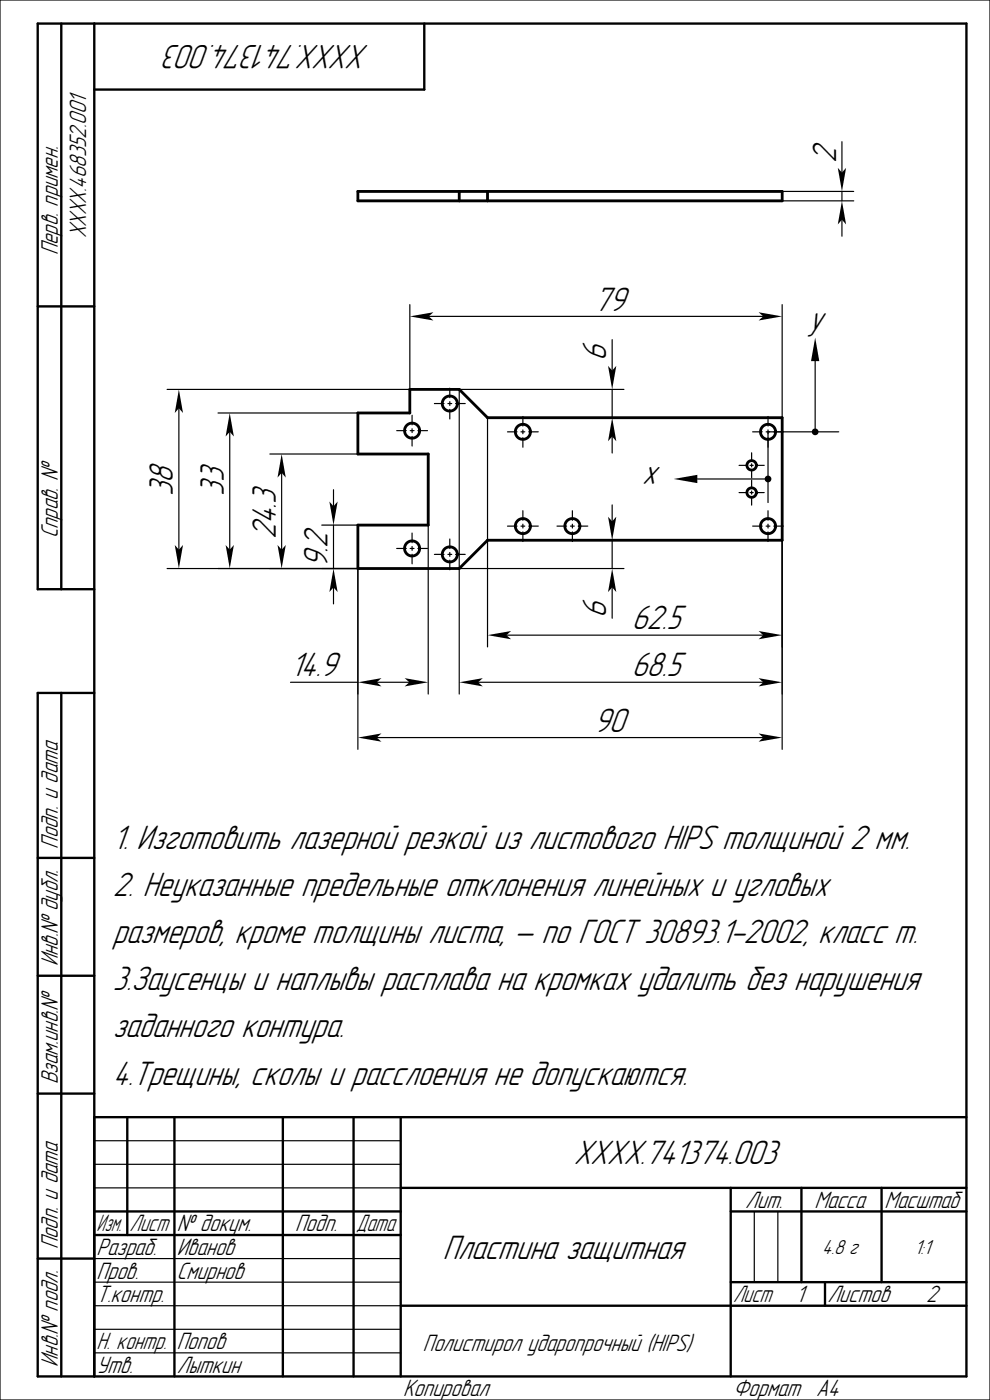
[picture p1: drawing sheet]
<svg xmlns="http://www.w3.org/2000/svg" width="210mm" height="297mm" viewBox="0 0 210 297" stroke-linecap="round" stroke-linejoin="round" font-family="sans-serif">
<g fill="none" stroke="#000002" stroke-width=".25">
<path d="M0 0h210v297h-210zM178.6 30.1v6.5M20 252h65M20 242h65M20 247h65M160 257v15M165 257v15M20 277h65M20 267h65M20 272h65M155 277h50M20 282h65"/>
<path d="M20 287h65"/>
</g>
<g fill="none" stroke="#000002" stroke-width=".5">
<path d="M13 5v120M20 5v287M90 5v14h-70M8 65h12M20 125h-12v-120h197v287h-197v-145h12M13 147v145M8 182h12M8 207h12M8 232h12M20 237h185M27 237v25M37 237v55"/>
<path d="M60 237v55M75 237v55M85 237v55M20 257h65M85 252h120M155 257h50M155 252v40M170 252v20M187 252v20M8 267h12M20 262h65M85 277h120"/>
<path d="M155 272h50M175 272v5"/>
</g>
<path d="M75.9 40.6h90v2h-90zM97.4 40.6v2M103.4 40.6v2" fill="none" stroke="#000002" stroke-width=".6"/>
<path d="M177.7 35.6l.9 1 .9-1-.9 5z" fill-rule="evenodd" fill="#000002"/>
<path d="M178.6 46.6v3.5" fill="none" stroke="#000002" stroke-width=".25"/>
<path d="M178.6 42.6l.9 5-.9-1-.9 1z" fill-rule="evenodd" fill="#000002"/>
<g fill="none" stroke="#000002" stroke-width=".25">
<path d="M165.9 40.6h15.2M165.9 42.6h15.2M178.6 40.6v2M37.9 86.6v30M84.1 91.4h2.1M87 91.4h.8M87.4 88.1v2M87.4 91v.8M87.4 92.6v2M88.6 91.4h2.1M92.1 85.6h2.1M95 85.6h.8"/>
<path d="M95.4 82.3v2.1M95.4 85.2v.8M95.4 86.8v2.1M96.6 85.6h2.1M107.6 91.6h2.1M110.5 91.6h.8M110.9 88.3v2.1M110.9 91.2v.8M110.9 92.8v2.1M112.1 91.6h2.1M156.8 98.7h1.6M159.1 98.7h.7"/>
<path d="M159.4 96.1v1.6M159.4 98.4v.7M159.4 99.7v1.7M159.6 91.6h2.1M160.4 98.7h1.7M162.5 91.6h.8M162.9 88.3v2.1M162.9 91.2v.8M162.9 92.8v2.1M164.1 91.6h2.1M84.1 116.4h2.1M87 116.4h.8"/>
<path d="M87.4 113.1v2M87.4 115.9v.9M87.4 117.6v2M88.6 116.4h2.1M92.1 117.6h2.1M95 117.6h.8M95.4 114.3v2.1M95.4 117.2v.8M95.4 118.8v2.1M96.6 117.6h2.1M107.6 111.6h2.1M110.5 111.6h.8"/>
<path d="M110.9 108.3v2.1M110.9 111.2v.8M110.9 112.8v2.1M112.1 111.6h2.1M118.1 111.6h2.1M121 111.6h.8M121.4 108.3v2.1M121.4 111.2v.8M121.4 112.8v2.1M122.6 111.6h2.1M156.8 104.5h1.6M159.1 104.5h.7"/>
<path d="M159.4 101.8v1.7M159.4 104.2v.6M159.4 105.5v1.7M159.6 111.6h2.1M160.4 104.5h1.7M162.5 111.6h.8M162.9 108.3v2.1M162.9 111.2v.8M162.9 112.8v2.1M164.1 111.6h2.1"/>
</g>
<g fill="none" stroke="#000002" stroke-width=".6">
<path d="M75.9 87.6h11v-5h10.5l6 6h62.5v26h-62.5l-6 6h-21.5v-9.2h14.9v-15.1h-14.9z"/>
<circle cx="87.4" cy="91.4" r="1.6"/>
<circle cx="95.4" cy="85.6" r="1.6"/>
<circle cx="110.9" cy="91.6" r="1.6"/>
<circle cx="159.4" cy="98.7" r="1"/>
<circle cx="162.9" cy="91.6" r="1.6"/>
<circle cx="87.4" cy="116.4" r="1.6"/>
<circle cx="95.4" cy="117.6" r="1.6"/>
<circle cx="110.9" cy="111.6" r="1.6"/>
<circle cx="121.4" cy="111.6" r="1.6"/>
<circle cx="159.4" cy="104.5" r="1"/>
<circle cx="162.9" cy="111.6" r="1.6"/>
</g>
<g fill="#000002">
<path d="M37.1 115.6l.8 1 .9-1-.9 5z" fill-rule="evenodd"/>
<path d="M37.9 82.6l.9 5-.9-1-.8 1z" fill-rule="evenodd"/>
</g>
<path d="M35.4 82.6h51.5M48.7 91.6v25M35.4 120.6h40.5" fill="none" stroke="#000002" stroke-width=".25"/>
<g fill="#000002">
<path d="M47.9 115.6l.8 1 .9-1-.9 5z" fill-rule="evenodd"/>
<path d="M48.7 87.6l.9 5-.9-1-.8 1z" fill-rule="evenodd"/>
</g>
<path d="M46.2 87.6h29.7M59.7 100.3v16.3M46.2 120.6h29.7" fill="none" stroke="#000002" stroke-width=".25"/>
<g fill="#000002">
<path d="M58.9 115.6l.8 1 .9-1-.9 5z" fill-rule="evenodd"/>
<path d="M59.7 96.3l.9 5-.9-1-.8 1z" fill-rule="evenodd"/>
</g>
<path d="M57.2 96.3h18.7M57.2 120.6h18.7M70.7 124.6v3.5" fill="none" stroke="#000002" stroke-width=".25"/>
<path d="M70.7 120.6l.9 5-.9-1-.8 1z" fill-rule="evenodd" fill="#000002"/>
<path d="M70.7 103.9v3.5" fill="none" stroke="#000002" stroke-width=".25"/>
<path d="M69.9 106.4l.8 1 .9-1-.9 5z" fill-rule="evenodd" fill="#000002"/>
<path d="M68.2 111.4h7.7M70.7 111.4v9.2M68.2 120.6h7.7M79.9 156.5h82" fill="none" stroke="#000002" stroke-width=".25"/>
<g fill="#000002">
<path d="M75.9 156.5l5-.9-1 .9 1 .8z" fill-rule="evenodd"/>
<path d="M160.9 155.6l5 .9-5 .8 1-.8z" fill-rule="evenodd"/>
</g>
<path d="M90.9 67.1h71M165.9 114.6v44.4M75.9 120.6v38.4" fill="none" stroke="#000002" stroke-width=".25"/>
<g fill="#000002">
<path d="M160.9 66.2l5 .9-5 .9 1-.9z" fill-rule="evenodd"/>
<path d="M86.9 67.1l5-.9-1 .9 1 .9z" fill-rule="evenodd"/>
</g>
<path d="M86.9 64.6v18M165.9 64.6v24M129.9 124.6v6.6" fill="none" stroke="#000002" stroke-width=".25"/>
<path d="M129.9 120.6l.8 5-.8-1-.9 1z" fill-rule="evenodd" fill="#000002"/>
<path d="M129.9 107.1v3.5" fill="none" stroke="#000002" stroke-width=".25"/>
<path d="M129 109.6l.9 1 .8-1-.8 5z" fill-rule="evenodd" fill="#000002"/>
<path d="M129.9 72.1v6.5M129.9 114.6v6M97.4 120.6h35" fill="none" stroke="#000002" stroke-width=".25"/>
<path d="M129 77.6l.9 1 .8-1-.8 5z" fill-rule="evenodd" fill="#000002"/>
<path d="M129.9 92.6v3.5" fill="none" stroke="#000002" stroke-width=".25"/>
<path d="M129.9 88.6l.8 5-.8-1-.9 1z" fill-rule="evenodd" fill="#000002"/>
<path d="M97.4 82.6h35M129.9 82.6v6M107.4 134.7h54.5" fill="none" stroke="#000002" stroke-width=".25"/>
<g fill="#000002">
<path d="M160.9 133.9l5 .8-5 .9 1-.9z" fill-rule="evenodd"/>
<path d="M103.4 134.7l5-.8-1 .8 1 .9z" fill-rule="evenodd"/>
</g>
<path d="M103.4 88.6v48.6M165.9 88.6v48.6M101.4 144.7h60.5" fill="none" stroke="#000002" stroke-width=".25"/>
<g fill="#000002">
<path d="M160.9 143.9l5 .8-5 .9 1-.9z" fill-rule="evenodd"/>
<path d="M97.4 144.7l5-.8-1 .8 1 .9z" fill-rule="evenodd"/>
</g>
<path d="M97.4 82.6v64.6M165.9 88.6v58.6M61.6 144.7h14.3M79.9 144.7h6.9" fill="none" stroke="#000002" stroke-width=".25"/>
<g fill="#000002">
<path d="M85.8 143.9l5 .8-5 .9 1-.9z" fill-rule="evenodd"/>
<path d="M75.9 144.7l5-.8-1 .8 1 .9z" fill-rule="evenodd"/>
</g>
<path d="M162.9 91.6v15M75.9 111.4v35.8M90.8 111.4v35.8M147.9 101.6h14.3" fill="none" stroke="#000002" stroke-width=".25"/>
<g fill="#000002">
<path d="M142.9 101.6l5-.9v1.8z"/>
<circle cx="162.9" cy="101.6" r=".71"/>
</g>
<path d="M172.9 76.6v14.3M162.9 91.6h15" fill="none" stroke="#000002" stroke-width=".25"/>
<g fill="#000002">
<path d="M172.9 71.6l.9 5h-1.8z"/>
<circle cx="172.9" cy="91.6" r=".71"/>
</g>
<g font-size="6.7" fill="#000002">
<text x="78.3" y="9.5" transform="rotate(-180 78.3 9.5)">XXXX.741374.003</text>
<text x="177.3" y="34.6" transform="rotate(-90 177.3 34.6)">2</text>
<text x="126" y="65.9">79</text>
<text x="171.5" y="70.1">y</text>
<text x="128.6" y="76.6" transform="rotate(-90 128.6 76.6)">6</text>
<text x="140.3" y="99.1" transform="rotate(-180 140.3 99.1)">x</text>
<text x="36.7" y="105.3" transform="rotate(-90 36.7 105.3)">38</text>
<text x="47.5" y="105.1" transform="rotate(-90 47.5 105.1)">33</text>
<text x="58.5" y="114.3" transform="rotate(-90 58.5 114.3)">24.3</text>
<text x="69.5" y="120.4" transform="rotate(-90 69.5 120.4)">9.2</text>
<text x="128.6" y="131.2" transform="rotate(-90 128.6 131.2)">6</text>
<text x="134" y="133.5">62.5</text>
<text x="61.6" y="143.5">14.9</text>
<text x="134" y="143.5">68.5</text>
<text x="126" y="155.2">90</text>
<text x="23.9" y="180.1">1. Изготовить лазерной резкой из листового HIPS толщиной 2 мм.</text>
<text x="23.9" y="190.1">2. Неуказанные предельные отклонения линейных и угловых</text>
<text x="23.9" y="200.1">размеров, кроме толщины листа, — по ГОСТ 30893.1-2002, класс m.</text>
<text x="23.9" y="210.1">3.Заусенцы и наплывы расплава на кромках удалить без нарушения</text>
<text x="23.9" y="220.1">заданного контура.</text>
<text x="23.9" y="230.1">4.Трещины, сколы и расслоения не допускаются.</text>
<text x="121.7" y="247">XXXX.741374.003</text>
<text x="94" y="267">Пластина защитная</text>
</g>
<g font-size="4.7" fill="#000002">
<text x="18.3" y="50.6" transform="rotate(-90 18.3 50.6)">XXXX.468352.001</text>
<text x="12.2" y="54.2" transform="rotate(-90 12.2 54.2)">Перв. примен.</text>
<text x="12.2" y="114.2" transform="rotate(-90 12.2 114.2)">Справ. №</text>
<text x="12.2" y="180" transform="rotate(-90 12.2 180)">Подп. и дата</text>
<text x="12.2" y="205" transform="rotate(-90 12.2 205)">Инв.№ дубл.</text>
<text x="12.2" y="230" transform="rotate(-90 12.2 230)">Взам.инв.№</text>
<text x="158.1" y="256.2">Лит.</text>
<text x="172.7" y="256.2">Масса</text>
<text x="187.6" y="256.2">Масштаб</text>
<text x="20.5" y="261.3">Изм.</text>
<text x="27.5" y="261.3">Лист</text>
<text x="37.5" y="261.3">№ докум.</text>
<text x="62.6" y="261.3">Подп.</text>
<text x="75.6" y="261.3">Дата</text>
<text x="12.2" y="265" transform="rotate(-90 12.2 265)">Подп. и дата</text>
<text x="20.5" y="266.3">Разраб.</text>
<text x="37.5" y="266.3">Иванов</text>
<text x="20.5" y="271.3">Пров.</text>
<text x="37.5" y="271.3">Смирнов</text>
<text x="20.5" y="276.3">Т.контр.</text>
<text x="155.5" y="276.2">Лист</text>
<text x="168.8" y="276.3">1</text>
<text x="175.5" y="276.2">Листов</text>
<text x="196.4" y="276.3">2</text>
<text x="20.5" y="286.3">Н. контр.</text>
<text x="37.5" y="286.3">Попов</text>
<text x="89.7" y="286.5">Полистирол ударопрочный (HIPS)</text>
<text x="12.2" y="290" transform="rotate(-90 12.2 290)">Инв.№ подл.</text>
<text x="20.5" y="291.3">Утв.</text>
<text x="37.5" y="291.2">Лыткин</text>
<text x="85.5" y="296.3">Копировал</text>
<text x="155.5" y="296.3">Формат</text>
<text x="173.2" y="296.3">A4</text>
</g>
<g font-size="4" fill="#000002">
<text x="174.4" y="266">4.8 г</text>
<text x="194" y="266">1:1</text>
</g>
</svg>
